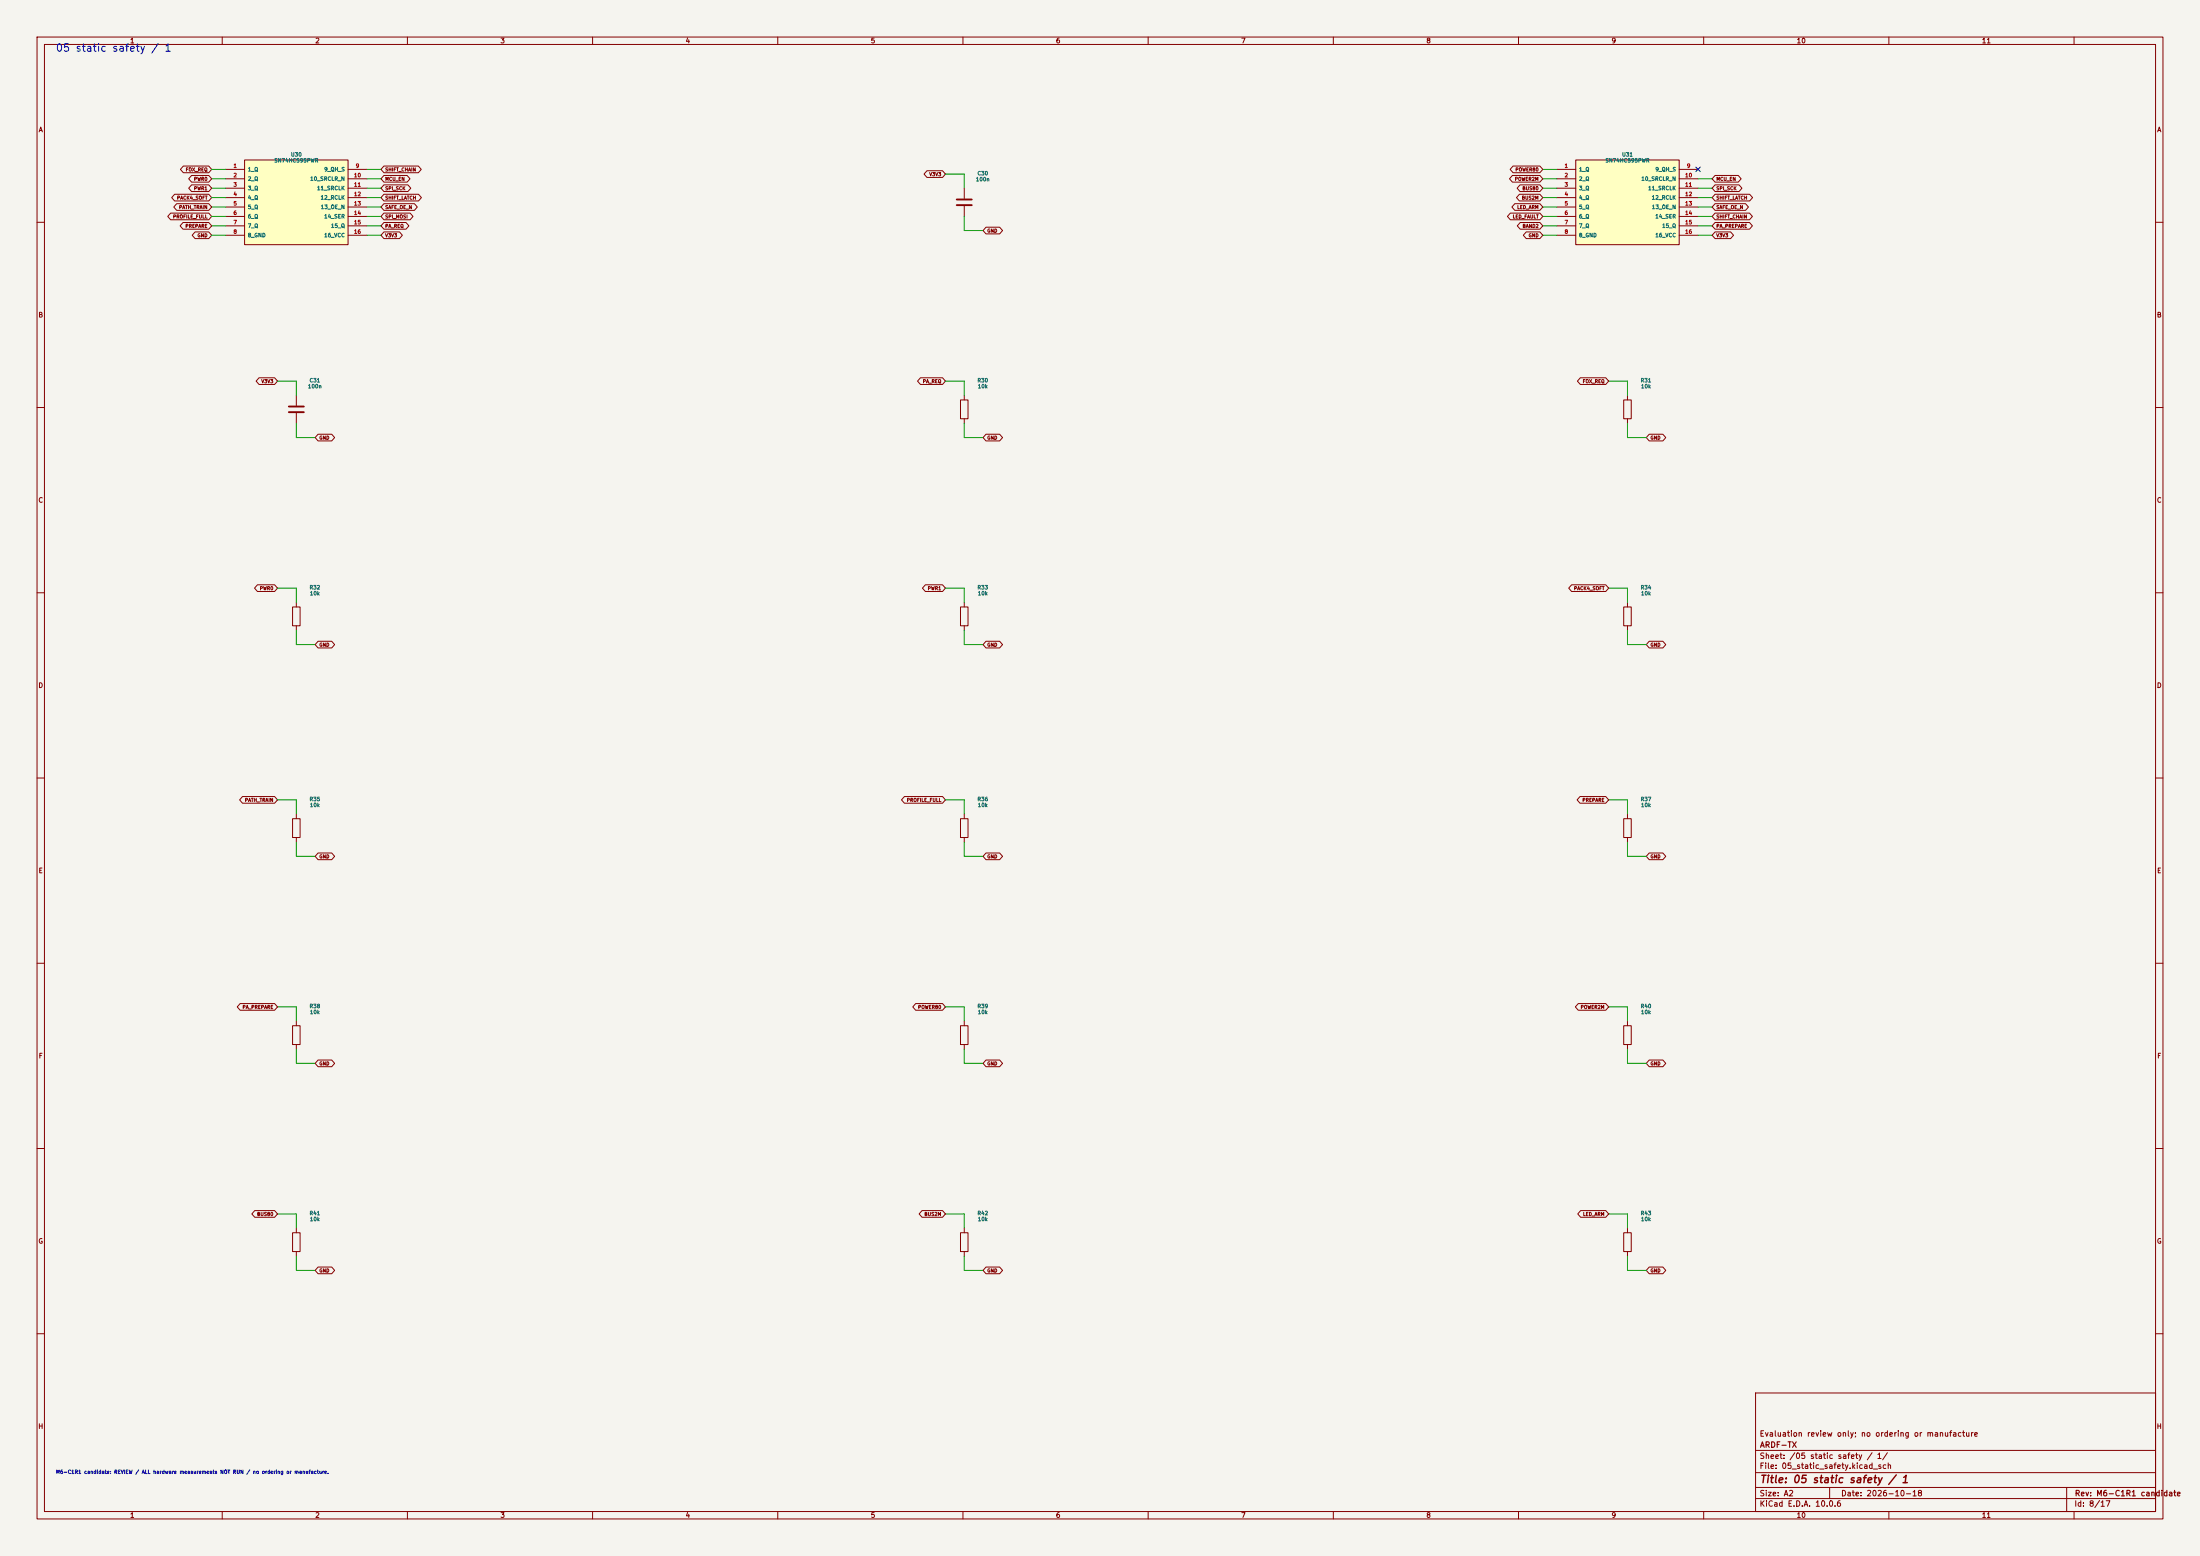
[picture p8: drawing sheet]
(kicad_sch (version 20250114) (generator "eeschema") (generator_version "10.0") (paper "A2") (title_block (title "05 static safety / 1") (date "2026-10-18") (rev "M6-C1R1 candidate") (company "ARDF-TX") (comment 1 "Evaluation review only; no ordering or manufacture")) (lib_symbols (symbol "ARDF_CTL:C" (pin_numbers (hide yes)) (pin_names (offset 0.254)) (exclude_from_sim no) (in_bom yes) (on_board yes) (in_pos_files yes) (duplicate_pin_numbers_are_jumpers no) (property "Reference" "C" (at 0.635 2.54 0) (show_name no) (do_not_autoplace no) (effects (font (size 1.27 1.27)) (justify left))) (property "Value" "C" (at 0.635 -2.54 0) (show_name no) (do_not_autoplace no) (effects (font (size 1.27 1.27)) (justify left))) (property "Footprint" "" (at 0.9652 -3.81 0) (show_name no) (do_not_autoplace no) (hide yes) (effects (font (size 1.27 1.27)))) (property "Datasheet" "" (at 0 0 0) (show_name no) (do_not_autoplace no) (hide yes) (effects (font (size 1.27 1.27)))) (property "Description" "Unpolarized capacitor" (at 0 0 0) (show_name no) (do_not_autoplace no) (hide yes) (effects (font (size 1.27 1.27)))) (property "ki_keywords" "cap capacitor" (at 0 0 0) (show_name no) (do_not_autoplace no) (hide yes) (effects (font (size 1.27 1.27)))) (property "ki_fp_filters" "C_*" (at 0 0 0) (show_name no) (do_not_autoplace no) (hide yes) (effects (font (size 1.27 1.27)))) (symbol "C_0_1" (polyline (pts (xy -2.032 0.762) (xy 2.032 0.762)) (stroke (width 0.508) (type default)) (fill (type none))) (polyline (pts (xy -2.032 -0.762) (xy 2.032 -0.762)) (stroke (width 0.508) (type default)) (fill (type none)))) (symbol "C_1_1" (pin passive line (at 0 3.81 270) (length 2.794) (name "" (effects (font (size 1.27 1.27)))) (number "1" (effects (font (size 1.27 1.27))))) (pin passive line (at 0 -3.81 90) (length 2.794) (name "" (effects (font (size 1.27 1.27)))) (number "2" (effects (font (size 1.27 1.27)))))) (embedded_fonts no)) (symbol "ARDF_CTL:M6_U30" (pin_names (offset 0.762)) (in_bom yes) (on_board yes) (property "Reference" "U" (at 0 13.43 0) (effects (font (size 1.27 1.27)))) (property "Value" "M6_U30" (at 0 -13.43 0) (effects (font (size 1.27 1.27)))) (symbol "M6_U30_0_1" (rectangle (start -13.97 11.43) (end 13.97 -11.43) (stroke (width 0.254) (type default)) (fill (type background)))) (symbol "M6_U30_1_1" (pin tri_state line (at -19.05 8.89 0) (length 5.08) (name "1_Q" (effects (font (size 1.016 1.016)))) (number "1" (effects (font (size 1.016 1.016))))) (pin tri_state line (at -19.05 6.3500000000000005 0) (length 5.08) (name "2_Q" (effects (font (size 1.016 1.016)))) (number "2" (effects (font (size 1.016 1.016))))) (pin tri_state line (at -19.05 3.8100000000000005 0) (length 5.08) (name "3_Q" (effects (font (size 1.016 1.016)))) (number "3" (effects (font (size 1.016 1.016))))) (pin tri_state line (at -19.05 1.2700000000000005 0) (length 5.08) (name "4_Q" (effects (font (size 1.016 1.016)))) (number "4" (effects (font (size 1.016 1.016))))) (pin tri_state line (at -19.05 -1.2699999999999996 0) (length 5.08) (name "5_Q" (effects (font (size 1.016 1.016)))) (number "5" (effects (font (size 1.016 1.016))))) (pin tri_state line (at -19.05 -3.8099999999999987 0) (length 5.08) (name "6_Q" (effects (font (size 1.016 1.016)))) (number "6" (effects (font (size 1.016 1.016))))) (pin tri_state line (at -19.05 -6.35 0) (length 5.08) (name "7_Q" (effects (font (size 1.016 1.016)))) (number "7" (effects (font (size 1.016 1.016))))) (pin power_in line (at -19.05 -8.89 0) (length 5.08) (name "8_GND" (effects (font (size 1.016 1.016)))) (number "8" (effects (font (size 1.016 1.016))))) (pin output line (at 19.05 8.89 180) (length 5.08) (name "9_QH_S" (effects (font (size 1.016 1.016)))) (number "9" (effects (font (size 1.016 1.016))))) (pin input line (at 19.05 6.3500000000000005 180) (length 5.08) (name "10_SRCLR_N" (effects (font (size 1.016 1.016)))) (number "10" (effects (font (size 1.016 1.016))))) (pin input line (at 19.05 3.8100000000000005 180) (length 5.08) (name "11_SRCLK" (effects (font (size 1.016 1.016)))) (number "11" (effects (font (size 1.016 1.016))))) (pin input line (at 19.05 1.2700000000000005 180) (length 5.08) (name "12_RCLK" (effects (font (size 1.016 1.016)))) (number "12" (effects (font (size 1.016 1.016))))) (pin input line (at 19.05 -1.2699999999999996 180) (length 5.08) (name "13_OE_N" (effects (font (size 1.016 1.016)))) (number "13" (effects (font (size 1.016 1.016))))) (pin input line (at 19.05 -3.8099999999999987 180) (length 5.08) (name "14_SER" (effects (font (size 1.016 1.016)))) (number "14" (effects (font (size 1.016 1.016))))) (pin tri_state line (at 19.05 -6.35 180) (length 5.08) (name "15_Q" (effects (font (size 1.016 1.016)))) (number "15" (effects (font (size 1.016 1.016))))) (pin power_in line (at 19.05 -8.89 180) (length 5.08) (name "16_VCC" (effects (font (size 1.016 1.016)))) (number "16" (effects (font (size 1.016 1.016))))))) (symbol "ARDF_CTL:M6_U31" (pin_names (offset 0.762)) (in_bom yes) (on_board yes) (property "Reference" "U" (at 0 13.43 0) (effects (font (size 1.27 1.27)))) (property "Value" "M6_U31" (at 0 -13.43 0) (effects (font (size 1.27 1.27)))) (symbol "M6_U31_0_1" (rectangle (start -13.97 11.43) (end 13.97 -11.43) (stroke (width 0.254) (type default)) (fill (type background)))) (symbol "M6_U31_1_1" (pin tri_state line (at -19.05 8.89 0) (length 5.08) (name "1_Q" (effects (font (size 1.016 1.016)))) (number "1" (effects (font (size 1.016 1.016))))) (pin tri_state line (at -19.05 6.3500000000000005 0) (length 5.08) (name "2_Q" (effects (font (size 1.016 1.016)))) (number "2" (effects (font (size 1.016 1.016))))) (pin tri_state line (at -19.05 3.8100000000000005 0) (length 5.08) (name "3_Q" (effects (font (size 1.016 1.016)))) (number "3" (effects (font (size 1.016 1.016))))) (pin tri_state line (at -19.05 1.2700000000000005 0) (length 5.08) (name "4_Q" (effects (font (size 1.016 1.016)))) (number "4" (effects (font (size 1.016 1.016))))) (pin tri_state line (at -19.05 -1.2699999999999996 0) (length 5.08) (name "5_Q" (effects (font (size 1.016 1.016)))) (number "5" (effects (font (size 1.016 1.016))))) (pin tri_state line (at -19.05 -3.8099999999999987 0) (length 5.08) (name "6_Q" (effects (font (size 1.016 1.016)))) (number "6" (effects (font (size 1.016 1.016))))) (pin tri_state line (at -19.05 -6.35 0) (length 5.08) (name "7_Q" (effects (font (size 1.016 1.016)))) (number "7" (effects (font (size 1.016 1.016))))) (pin power_in line (at -19.05 -8.89 0) (length 5.08) (name "8_GND" (effects (font (size 1.016 1.016)))) (number "8" (effects (font (size 1.016 1.016))))) (pin output line (at 19.05 8.89 180) (length 5.08) (name "9_QH_S" (effects (font (size 1.016 1.016)))) (number "9" (effects (font (size 1.016 1.016))))) (pin input line (at 19.05 6.3500000000000005 180) (length 5.08) (name "10_SRCLR_N" (effects (font (size 1.016 1.016)))) (number "10" (effects (font (size 1.016 1.016))))) (pin input line (at 19.05 3.8100000000000005 180) (length 5.08) (name "11_SRCLK" (effects (font (size 1.016 1.016)))) (number "11" (effects (font (size 1.016 1.016))))) (pin input line (at 19.05 1.2700000000000005 180) (length 5.08) (name "12_RCLK" (effects (font (size 1.016 1.016)))) (number "12" (effects (font (size 1.016 1.016))))) (pin input line (at 19.05 -1.2699999999999996 180) (length 5.08) (name "13_OE_N" (effects (font (size 1.016 1.016)))) (number "13" (effects (font (size 1.016 1.016))))) (pin input line (at 19.05 -3.8099999999999987 180) (length 5.08) (name "14_SER" (effects (font (size 1.016 1.016)))) (number "14" (effects (font (size 1.016 1.016))))) (pin tri_state line (at 19.05 -6.35 180) (length 5.08) (name "15_Q" (effects (font (size 1.016 1.016)))) (number "15" (effects (font (size 1.016 1.016))))) (pin power_in line (at 19.05 -8.89 180) (length 5.08) (name "16_VCC" (effects (font (size 1.016 1.016)))) (number "16" (effects (font (size 1.016 1.016))))))) (symbol "ARDF_CTL:R" (pin_numbers (hide yes)) (pin_names (offset 0)) (exclude_from_sim no) (in_bom yes) (on_board yes) (in_pos_files yes) (duplicate_pin_numbers_are_jumpers no) (property "Reference" "R" (at 2.032 0 90) (show_name no) (do_not_autoplace no) (effects (font (size 1.27 1.27)))) (property "Value" "R" (at 0 0 90) (show_name no) (do_not_autoplace no) (effects (font (size 1.27 1.27)))) (property "Footprint" "" (at -1.778 0 90) (show_name no) (do_not_autoplace no) (hide yes) (effects (font (size 1.27 1.27)))) (property "Datasheet" "" (at 0 0 0) (show_name no) (do_not_autoplace no) (hide yes) (effects (font (size 1.27 1.27)))) (property "Description" "Resistor" (at 0 0 0) (show_name no) (do_not_autoplace no) (hide yes) (effects (font (size 1.27 1.27)))) (property "ki_keywords" "R res resistor" (at 0 0 0) (show_name no) (do_not_autoplace no) (hide yes) (effects (font (size 1.27 1.27)))) (property "ki_fp_filters" "R_*" (at 0 0 0) (show_name no) (do_not_autoplace no) (hide yes) (effects (font (size 1.27 1.27)))) (symbol "R_0_1" (rectangle (start -1.016 -2.54) (end 1.016 2.54) (stroke (width 0.254) (type default)) (fill (type none)))) (symbol "R_1_1" (pin passive line (at 0 3.81 270) (length 1.27) (name "" (effects (font (size 1.27 1.27)))) (number "1" (effects (font (size 1.27 1.27))))) (pin passive line (at 0 -3.81 90) (length 1.27) (name "" (effects (font (size 1.27 1.27)))) (number "2" (effects (font (size 1.27 1.27)))))) (embedded_fonts no)))
(text "05 static safety / 1" (at 15 12 0) (effects (font (size 2 2)) (justify left top)))
(symbol (lib_id "ARDF_CTL:M6_U30") (at 80.01 54.61 0) (unit 1) (in_bom yes) (on_board yes) (dnp no) (property "Reference" "U30" (at 80.01 41.72 0) (effects (font (size 1.0 1.0)))) (property "Value" "SN74HC595PWR" (at 80.01 43.32 0) (effects (font (size 1.0 1.0)))) (property "Footprint" "ARDF_CTL:TSSOP-16_4.4x5mm_P0.65mm_CTL" (at 80.01 54.61 0) (effects (font (size 1.27 1.27)) (hide yes))) (property "Datasheet" "https://www.ti.com/lit/ds/symlink/sn74hc595.pdf" (at 80.01 54.61 0) (effects (font (size 1.27 1.27)) (hide yes))) (property "MPN" "SN74HC595PWR" (at 80.01 54.61 0) (effects (font (size 1.27 1.27)) (hide yes))) (property "Population" "ALL" (at 80.01 54.61 0) (effects (font (size 1.27 1.27)) (hide yes))) (property "Function" "05_static_safety" (at 80.01 54.61 0) (effects (font (size 1.27 1.27)) (hide yes))) (property "Engineering_Note" "Clear shift register does not clear storage latch; OE plus explicit zero latch is mandatory." (at 80.01 54.61 0) (effects (font (size 1.27 1.27)) (hide yes))) (property "Status" "EVALUATION / NOT RELEASED" (at 80.01 54.61 0) (effects (font (size 1.27 1.27)) (hide yes))))
(wire (pts (xy 60.9600 45.7200) (xy 57.1500 45.7200)) (stroke (width 0) (type default)))
(global_label "FOX_REQ" (shape bidirectional) (at 57.1500 45.7200 0) (fields_autoplaced yes) (effects (font (size 0.9 0.9)) (justify right)))
(wire (pts (xy 60.9600 48.2600) (xy 57.1500 48.2600)) (stroke (width 0) (type default)))
(global_label "PWR0" (shape bidirectional) (at 57.1500 48.2600 0) (fields_autoplaced yes) (effects (font (size 0.9 0.9)) (justify right)))
(wire (pts (xy 60.9600 50.8000) (xy 57.1500 50.8000)) (stroke (width 0) (type default)))
(global_label "PWR1" (shape bidirectional) (at 57.1500 50.8000 0) (fields_autoplaced yes) (effects (font (size 0.9 0.9)) (justify right)))
(wire (pts (xy 60.9600 53.3400) (xy 57.1500 53.3400)) (stroke (width 0) (type default)))
(global_label "PACK4_SOFT" (shape bidirectional) (at 57.1500 53.3400 0) (fields_autoplaced yes) (effects (font (size 0.9 0.9)) (justify right)))
(wire (pts (xy 60.9600 55.8800) (xy 57.1500 55.8800)) (stroke (width 0) (type default)))
(global_label "PATH_TRAIN" (shape bidirectional) (at 57.1500 55.8800 0) (fields_autoplaced yes) (effects (font (size 0.9 0.9)) (justify right)))
(wire (pts (xy 60.9600 58.4200) (xy 57.1500 58.4200)) (stroke (width 0) (type default)))
(global_label "PROFILE_FULL" (shape bidirectional) (at 57.1500 58.4200 0) (fields_autoplaced yes) (effects (font (size 0.9 0.9)) (justify right)))
(wire (pts (xy 60.9600 60.9600) (xy 57.1500 60.9600)) (stroke (width 0) (type default)))
(global_label "PREPARE" (shape bidirectional) (at 57.1500 60.9600 0) (fields_autoplaced yes) (effects (font (size 0.9 0.9)) (justify right)))
(wire (pts (xy 60.9600 63.5000) (xy 57.1500 63.5000)) (stroke (width 0) (type default)))
(global_label "GND" (shape bidirectional) (at 57.1500 63.5000 0) (fields_autoplaced yes) (effects (font (size 0.9 0.9)) (justify right)))
(wire (pts (xy 99.0600 45.7200) (xy 102.8700 45.7200)) (stroke (width 0) (type default)))
(global_label "SHIFT_CHAIN" (shape bidirectional) (at 102.8700 45.7200 180) (fields_autoplaced yes) (effects (font (size 0.9 0.9)) (justify left)))
(wire (pts (xy 99.0600 48.2600) (xy 102.8700 48.2600)) (stroke (width 0) (type default)))
(global_label "MCU_EN" (shape bidirectional) (at 102.8700 48.2600 180) (fields_autoplaced yes) (effects (font (size 0.9 0.9)) (justify left)))
(wire (pts (xy 99.0600 50.8000) (xy 102.8700 50.8000)) (stroke (width 0) (type default)))
(global_label "SPI_SCK" (shape bidirectional) (at 102.8700 50.8000 180) (fields_autoplaced yes) (effects (font (size 0.9 0.9)) (justify left)))
(wire (pts (xy 99.0600 53.3400) (xy 102.8700 53.3400)) (stroke (width 0) (type default)))
(global_label "SHIFT_LATCH" (shape bidirectional) (at 102.8700 53.3400 180) (fields_autoplaced yes) (effects (font (size 0.9 0.9)) (justify left)))
(wire (pts (xy 99.0600 55.8800) (xy 102.8700 55.8800)) (stroke (width 0) (type default)))
(global_label "SAFE_OE_N" (shape bidirectional) (at 102.8700 55.8800 180) (fields_autoplaced yes) (effects (font (size 0.9 0.9)) (justify left)))
(wire (pts (xy 99.0600 58.4200) (xy 102.8700 58.4200)) (stroke (width 0) (type default)))
(global_label "SPI_MOSI" (shape bidirectional) (at 102.8700 58.4200 180) (fields_autoplaced yes) (effects (font (size 0.9 0.9)) (justify left)))
(wire (pts (xy 99.0600 60.9600) (xy 102.8700 60.9600)) (stroke (width 0) (type default)))
(global_label "PA_REQ" (shape bidirectional) (at 102.8700 60.9600 180) (fields_autoplaced yes) (effects (font (size 0.9 0.9)) (justify left)))
(wire (pts (xy 99.0600 63.5000) (xy 102.8700 63.5000)) (stroke (width 0) (type default)))
(global_label "V3V3" (shape bidirectional) (at 102.8700 63.5000 180) (fields_autoplaced yes) (effects (font (size 0.9 0.9)) (justify left)))
(symbol (lib_id "ARDF_CTL:C") (at 260.35 54.61 0) (unit 1) (in_bom yes) (on_board yes) (dnp no) (property "Reference" "C30" (at 265.35 46.8 0) (effects (font (size 1.0 1.0)))) (property "Value" "100n" (at 265.35 48.4 0) (effects (font (size 1.0 1.0)))) (property "Footprint" "ARDF_CTL:C_0603_1608Metric_CTL" (at 265.35 54.61 0) (effects (font (size 1.27 1.27)) (hide yes))) (property "Datasheet" "" (at 265.35 54.61 0) (effects (font (size 1.27 1.27)) (hide yes))) (property "MPN" "CL10B104KB8NNNC" (at 265.35 54.61 0) (effects (font (size 1.27 1.27)) (hide yes))) (property "Population" "ALL" (at 265.35 54.61 0) (effects (font (size 1.27 1.27)) (hide yes))) (property "Function" "05_static_safety" (at 265.35 54.61 0) (effects (font (size 1.27 1.27)) (hide yes))) (property "Engineering_Note" "" (at 265.35 54.61 0) (effects (font (size 1.27 1.27)) (hide yes))) (property "Status" "EVALUATION / NOT RELEASED" (at 265.35 54.61 0) (effects (font (size 1.27 1.27)) (hide yes))))
(wire (pts (xy 260.3500 50.8000) (xy 260.3500 46.9900)) (stroke (width 0) (type default)))
(wire (pts (xy 260.3500 46.9900) (xy 255.2700 46.9900)) (stroke (width 0) (type default)))
(global_label "V3V3" (shape bidirectional) (at 255.2700 46.9900 0) (fields_autoplaced yes) (effects (font (size 0.9 0.9)) (justify right)))
(wire (pts (xy 260.3500 58.4200) (xy 260.3500 62.2300)) (stroke (width 0) (type default)))
(wire (pts (xy 260.3500 62.2300) (xy 265.4300 62.2300)) (stroke (width 0) (type default)))
(global_label "GND" (shape bidirectional) (at 265.4300 62.2300 180) (fields_autoplaced yes) (effects (font (size 0.9 0.9)) (justify left)))
(symbol (lib_id "ARDF_CTL:M6_U31") (at 439.42 54.61 0) (unit 1) (in_bom yes) (on_board yes) (dnp no) (property "Reference" "U31" (at 439.42 41.72 0) (effects (font (size 1.0 1.0)))) (property "Value" "SN74HC595PWR" (at 439.42 43.32 0) (effects (font (size 1.0 1.0)))) (property "Footprint" "ARDF_CTL:TSSOP-16_4.4x5mm_P0.65mm_CTL" (at 439.42 54.61 0) (effects (font (size 1.27 1.27)) (hide yes))) (property "Datasheet" "https://www.ti.com/lit/ds/symlink/sn74hc595.pdf" (at 439.42 54.61 0) (effects (font (size 1.27 1.27)) (hide yes))) (property "MPN" "SN74HC595PWR" (at 439.42 54.61 0) (effects (font (size 1.27 1.27)) (hide yes))) (property "Population" "ALL" (at 439.42 54.61 0) (effects (font (size 1.27 1.27)) (hide yes))) (property "Function" "05_static_safety" (at 439.42 54.61 0) (effects (font (size 1.27 1.27)) (hide yes))) (property "Engineering_Note" "Clear shift register does not clear storage latch; OE plus explicit zero latch is mandatory." (at 439.42 54.61 0) (effects (font (size 1.27 1.27)) (hide yes))) (property "Status" "EVALUATION / NOT RELEASED" (at 439.42 54.61 0) (effects (font (size 1.27 1.27)) (hide yes))))
(wire (pts (xy 420.3700 45.7200) (xy 416.5600 45.7200)) (stroke (width 0) (type default)))
(global_label "POWER80" (shape bidirectional) (at 416.5600 45.7200 0) (fields_autoplaced yes) (effects (font (size 0.9 0.9)) (justify right)))
(wire (pts (xy 420.3700 48.2600) (xy 416.5600 48.2600)) (stroke (width 0) (type default)))
(global_label "POWER2M" (shape bidirectional) (at 416.5600 48.2600 0) (fields_autoplaced yes) (effects (font (size 0.9 0.9)) (justify right)))
(wire (pts (xy 420.3700 50.8000) (xy 416.5600 50.8000)) (stroke (width 0) (type default)))
(global_label "BUS80" (shape bidirectional) (at 416.5600 50.8000 0) (fields_autoplaced yes) (effects (font (size 0.9 0.9)) (justify right)))
(wire (pts (xy 420.3700 53.3400) (xy 416.5600 53.3400)) (stroke (width 0) (type default)))
(global_label "BUS2M" (shape bidirectional) (at 416.5600 53.3400 0) (fields_autoplaced yes) (effects (font (size 0.9 0.9)) (justify right)))
(wire (pts (xy 420.3700 55.8800) (xy 416.5600 55.8800)) (stroke (width 0) (type default)))
(global_label "LED_ARM" (shape bidirectional) (at 416.5600 55.8800 0) (fields_autoplaced yes) (effects (font (size 0.9 0.9)) (justify right)))
(wire (pts (xy 420.3700 58.4200) (xy 416.5600 58.4200)) (stroke (width 0) (type default)))
(global_label "LED_FAULT" (shape bidirectional) (at 416.5600 58.4200 0) (fields_autoplaced yes) (effects (font (size 0.9 0.9)) (justify right)))
(wire (pts (xy 420.3700 60.9600) (xy 416.5600 60.9600)) (stroke (width 0) (type default)))
(global_label "BAND2" (shape bidirectional) (at 416.5600 60.9600 0) (fields_autoplaced yes) (effects (font (size 0.9 0.9)) (justify right)))
(wire (pts (xy 420.3700 63.5000) (xy 416.5600 63.5000)) (stroke (width 0) (type default)))
(global_label "GND" (shape bidirectional) (at 416.5600 63.5000 0) (fields_autoplaced yes) (effects (font (size 0.9 0.9)) (justify right)))
(no_connect (at 458.4700 45.7200))
(wire (pts (xy 458.4700 48.2600) (xy 462.2800 48.2600)) (stroke (width 0) (type default)))
(global_label "MCU_EN" (shape bidirectional) (at 462.2800 48.2600 180) (fields_autoplaced yes) (effects (font (size 0.9 0.9)) (justify left)))
(wire (pts (xy 458.4700 50.8000) (xy 462.2800 50.8000)) (stroke (width 0) (type default)))
(global_label "SPI_SCK" (shape bidirectional) (at 462.2800 50.8000 180) (fields_autoplaced yes) (effects (font (size 0.9 0.9)) (justify left)))
(wire (pts (xy 458.4700 53.3400) (xy 462.2800 53.3400)) (stroke (width 0) (type default)))
(global_label "SHIFT_LATCH" (shape bidirectional) (at 462.2800 53.3400 180) (fields_autoplaced yes) (effects (font (size 0.9 0.9)) (justify left)))
(wire (pts (xy 458.4700 55.8800) (xy 462.2800 55.8800)) (stroke (width 0) (type default)))
(global_label "SAFE_OE_N" (shape bidirectional) (at 462.2800 55.8800 180) (fields_autoplaced yes) (effects (font (size 0.9 0.9)) (justify left)))
(wire (pts (xy 458.4700 58.4200) (xy 462.2800 58.4200)) (stroke (width 0) (type default)))
(global_label "SHIFT_CHAIN" (shape bidirectional) (at 462.2800 58.4200 180) (fields_autoplaced yes) (effects (font (size 0.9 0.9)) (justify left)))
(wire (pts (xy 458.4700 60.9600) (xy 462.2800 60.9600)) (stroke (width 0) (type default)))
(global_label "PA_PREPARE" (shape bidirectional) (at 462.2800 60.9600 180) (fields_autoplaced yes) (effects (font (size 0.9 0.9)) (justify left)))
(wire (pts (xy 458.4700 63.5000) (xy 462.2800 63.5000)) (stroke (width 0) (type default)))
(global_label "V3V3" (shape bidirectional) (at 462.2800 63.5000 180) (fields_autoplaced yes) (effects (font (size 0.9 0.9)) (justify left)))
(symbol (lib_id "ARDF_CTL:C") (at 80.01 110.49 0) (unit 1) (in_bom yes) (on_board yes) (dnp no) (property "Reference" "C31" (at 85.01 102.67999999999999 0) (effects (font (size 1.0 1.0)))) (property "Value" "100n" (at 85.01 104.27999999999999 0) (effects (font (size 1.0 1.0)))) (property "Footprint" "ARDF_CTL:C_0603_1608Metric_CTL" (at 85.01 110.49 0) (effects (font (size 1.27 1.27)) (hide yes))) (property "Datasheet" "" (at 85.01 110.49 0) (effects (font (size 1.27 1.27)) (hide yes))) (property "MPN" "CL10B104KB8NNNC" (at 85.01 110.49 0) (effects (font (size 1.27 1.27)) (hide yes))) (property "Population" "ALL" (at 85.01 110.49 0) (effects (font (size 1.27 1.27)) (hide yes))) (property "Function" "05_static_safety" (at 85.01 110.49 0) (effects (font (size 1.27 1.27)) (hide yes))) (property "Engineering_Note" "" (at 85.01 110.49 0) (effects (font (size 1.27 1.27)) (hide yes))) (property "Status" "EVALUATION / NOT RELEASED" (at 85.01 110.49 0) (effects (font (size 1.27 1.27)) (hide yes))))
(wire (pts (xy 80.0100 106.6800) (xy 80.0100 102.8700)) (stroke (width 0) (type default)))
(wire (pts (xy 80.0100 102.8700) (xy 74.9300 102.8700)) (stroke (width 0) (type default)))
(global_label "V3V3" (shape bidirectional) (at 74.9300 102.8700 0) (fields_autoplaced yes) (effects (font (size 0.9 0.9)) (justify right)))
(wire (pts (xy 80.0100 114.3000) (xy 80.0100 118.1100)) (stroke (width 0) (type default)))
(wire (pts (xy 80.0100 118.1100) (xy 85.0900 118.1100)) (stroke (width 0) (type default)))
(global_label "GND" (shape bidirectional) (at 85.0900 118.1100 180) (fields_autoplaced yes) (effects (font (size 0.9 0.9)) (justify left)))
(symbol (lib_id "ARDF_CTL:R") (at 260.35 110.49 0) (unit 1) (in_bom yes) (on_board yes) (dnp no) (property "Reference" "R30" (at 265.35 102.67999999999999 0) (effects (font (size 1.0 1.0)))) (property "Value" "10k" (at 265.35 104.27999999999999 0) (effects (font (size 1.0 1.0)))) (property "Footprint" "ARDF_CTL:R_0603_1608Metric_CTL" (at 265.35 110.49 0) (effects (font (size 1.27 1.27)) (hide yes))) (property "Datasheet" "" (at 265.35 110.49 0) (effects (font (size 1.27 1.27)) (hide yes))) (property "MPN" "RC0603FR-0710KL" (at 265.35 110.49 0) (effects (font (size 1.27 1.27)) (hide yes))) (property "Population" "ALL" (at 265.35 110.49 0) (effects (font (size 1.27 1.27)) (hide yes))) (property "Function" "05_static_safety" (at 265.35 110.49 0) (effects (font (size 1.27 1.27)) (hide yes))) (property "Engineering_Note" "Yageo RC0603 1%, 0.1W" (at 265.35 110.49 0) (effects (font (size 1.27 1.27)) (hide yes))) (property "Status" "EVALUATION / NOT RELEASED" (at 265.35 110.49 0) (effects (font (size 1.27 1.27)) (hide yes))))
(wire (pts (xy 260.3500 106.6800) (xy 260.3500 102.8700)) (stroke (width 0) (type default)))
(wire (pts (xy 260.3500 102.8700) (xy 255.2700 102.8700)) (stroke (width 0) (type default)))
(global_label "PA_REQ" (shape bidirectional) (at 255.2700 102.8700 0) (fields_autoplaced yes) (effects (font (size 0.9 0.9)) (justify right)))
(wire (pts (xy 260.3500 114.3000) (xy 260.3500 118.1100)) (stroke (width 0) (type default)))
(wire (pts (xy 260.3500 118.1100) (xy 265.4300 118.1100)) (stroke (width 0) (type default)))
(global_label "GND" (shape bidirectional) (at 265.4300 118.1100 180) (fields_autoplaced yes) (effects (font (size 0.9 0.9)) (justify left)))
(symbol (lib_id "ARDF_CTL:R") (at 439.42 110.49 0) (unit 1) (in_bom yes) (on_board yes) (dnp no) (property "Reference" "R31" (at 444.42 102.67999999999999 0) (effects (font (size 1.0 1.0)))) (property "Value" "10k" (at 444.42 104.27999999999999 0) (effects (font (size 1.0 1.0)))) (property "Footprint" "ARDF_CTL:R_0603_1608Metric_CTL" (at 444.42 110.49 0) (effects (font (size 1.27 1.27)) (hide yes))) (property "Datasheet" "" (at 444.42 110.49 0) (effects (font (size 1.27 1.27)) (hide yes))) (property "MPN" "RC0603FR-0710KL" (at 444.42 110.49 0) (effects (font (size 1.27 1.27)) (hide yes))) (property "Population" "ALL" (at 444.42 110.49 0) (effects (font (size 1.27 1.27)) (hide yes))) (property "Function" "05_static_safety" (at 444.42 110.49 0) (effects (font (size 1.27 1.27)) (hide yes))) (property "Engineering_Note" "Yageo RC0603 1%, 0.1W" (at 444.42 110.49 0) (effects (font (size 1.27 1.27)) (hide yes))) (property "Status" "EVALUATION / NOT RELEASED" (at 444.42 110.49 0) (effects (font (size 1.27 1.27)) (hide yes))))
(wire (pts (xy 439.4200 106.6800) (xy 439.4200 102.8700)) (stroke (width 0) (type default)))
(wire (pts (xy 439.4200 102.8700) (xy 434.3400 102.8700)) (stroke (width 0) (type default)))
(global_label "FOX_REQ" (shape bidirectional) (at 434.3400 102.8700 0) (fields_autoplaced yes) (effects (font (size 0.9 0.9)) (justify right)))
(wire (pts (xy 439.4200 114.3000) (xy 439.4200 118.1100)) (stroke (width 0) (type default)))
(wire (pts (xy 439.4200 118.1100) (xy 444.5000 118.1100)) (stroke (width 0) (type default)))
(global_label "GND" (shape bidirectional) (at 444.5000 118.1100 180) (fields_autoplaced yes) (effects (font (size 0.9 0.9)) (justify left)))
(symbol (lib_id "ARDF_CTL:R") (at 80.01 166.37 0) (unit 1) (in_bom yes) (on_board yes) (dnp no) (property "Reference" "R32" (at 85.01 158.56 0) (effects (font (size 1.0 1.0)))) (property "Value" "10k" (at 85.01 160.16 0) (effects (font (size 1.0 1.0)))) (property "Footprint" "ARDF_CTL:R_0603_1608Metric_CTL" (at 85.01 166.37 0) (effects (font (size 1.27 1.27)) (hide yes))) (property "Datasheet" "" (at 85.01 166.37 0) (effects (font (size 1.27 1.27)) (hide yes))) (property "MPN" "RC0603FR-0710KL" (at 85.01 166.37 0) (effects (font (size 1.27 1.27)) (hide yes))) (property "Population" "ALL" (at 85.01 166.37 0) (effects (font (size 1.27 1.27)) (hide yes))) (property "Function" "05_static_safety" (at 85.01 166.37 0) (effects (font (size 1.27 1.27)) (hide yes))) (property "Engineering_Note" "Yageo RC0603 1%, 0.1W" (at 85.01 166.37 0) (effects (font (size 1.27 1.27)) (hide yes))) (property "Status" "EVALUATION / NOT RELEASED" (at 85.01 166.37 0) (effects (font (size 1.27 1.27)) (hide yes))))
(wire (pts (xy 80.0100 162.5600) (xy 80.0100 158.7500)) (stroke (width 0) (type default)))
(wire (pts (xy 80.0100 158.7500) (xy 74.9300 158.7500)) (stroke (width 0) (type default)))
(global_label "PWR0" (shape bidirectional) (at 74.9300 158.7500 0) (fields_autoplaced yes) (effects (font (size 0.9 0.9)) (justify right)))
(wire (pts (xy 80.0100 170.1800) (xy 80.0100 173.9900)) (stroke (width 0) (type default)))
(wire (pts (xy 80.0100 173.9900) (xy 85.0900 173.9900)) (stroke (width 0) (type default)))
(global_label "GND" (shape bidirectional) (at 85.0900 173.9900 180) (fields_autoplaced yes) (effects (font (size 0.9 0.9)) (justify left)))
(symbol (lib_id "ARDF_CTL:R") (at 260.35 166.37 0) (unit 1) (in_bom yes) (on_board yes) (dnp no) (property "Reference" "R33" (at 265.35 158.56 0) (effects (font (size 1.0 1.0)))) (property "Value" "10k" (at 265.35 160.16 0) (effects (font (size 1.0 1.0)))) (property "Footprint" "ARDF_CTL:R_0603_1608Metric_CTL" (at 265.35 166.37 0) (effects (font (size 1.27 1.27)) (hide yes))) (property "Datasheet" "" (at 265.35 166.37 0) (effects (font (size 1.27 1.27)) (hide yes))) (property "MPN" "RC0603FR-0710KL" (at 265.35 166.37 0) (effects (font (size 1.27 1.27)) (hide yes))) (property "Population" "ALL" (at 265.35 166.37 0) (effects (font (size 1.27 1.27)) (hide yes))) (property "Function" "05_static_safety" (at 265.35 166.37 0) (effects (font (size 1.27 1.27)) (hide yes))) (property "Engineering_Note" "Yageo RC0603 1%, 0.1W" (at 265.35 166.37 0) (effects (font (size 1.27 1.27)) (hide yes))) (property "Status" "EVALUATION / NOT RELEASED" (at 265.35 166.37 0) (effects (font (size 1.27 1.27)) (hide yes))))
(wire (pts (xy 260.3500 162.5600) (xy 260.3500 158.7500)) (stroke (width 0) (type default)))
(wire (pts (xy 260.3500 158.7500) (xy 255.2700 158.7500)) (stroke (width 0) (type default)))
(global_label "PWR1" (shape bidirectional) (at 255.2700 158.7500 0) (fields_autoplaced yes) (effects (font (size 0.9 0.9)) (justify right)))
(wire (pts (xy 260.3500 170.1800) (xy 260.3500 173.9900)) (stroke (width 0) (type default)))
(wire (pts (xy 260.3500 173.9900) (xy 265.4300 173.9900)) (stroke (width 0) (type default)))
(global_label "GND" (shape bidirectional) (at 265.4300 173.9900 180) (fields_autoplaced yes) (effects (font (size 0.9 0.9)) (justify left)))
(symbol (lib_id "ARDF_CTL:R") (at 439.42 166.37 0) (unit 1) (in_bom yes) (on_board yes) (dnp no) (property "Reference" "R34" (at 444.42 158.56 0) (effects (font (size 1.0 1.0)))) (property "Value" "10k" (at 444.42 160.16 0) (effects (font (size 1.0 1.0)))) (property "Footprint" "ARDF_CTL:R_0603_1608Metric_CTL" (at 444.42 166.37 0) (effects (font (size 1.27 1.27)) (hide yes))) (property "Datasheet" "" (at 444.42 166.37 0) (effects (font (size 1.27 1.27)) (hide yes))) (property "MPN" "RC0603FR-0710KL" (at 444.42 166.37 0) (effects (font (size 1.27 1.27)) (hide yes))) (property "Population" "ALL" (at 444.42 166.37 0) (effects (font (size 1.27 1.27)) (hide yes))) (property "Function" "05_static_safety" (at 444.42 166.37 0) (effects (font (size 1.27 1.27)) (hide yes))) (property "Engineering_Note" "Yageo RC0603 1%, 0.1W" (at 444.42 166.37 0) (effects (font (size 1.27 1.27)) (hide yes))) (property "Status" "EVALUATION / NOT RELEASED" (at 444.42 166.37 0) (effects (font (size 1.27 1.27)) (hide yes))))
(wire (pts (xy 439.4200 162.5600) (xy 439.4200 158.7500)) (stroke (width 0) (type default)))
(wire (pts (xy 439.4200 158.7500) (xy 434.3400 158.7500)) (stroke (width 0) (type default)))
(global_label "PACK4_SOFT" (shape bidirectional) (at 434.3400 158.7500 0) (fields_autoplaced yes) (effects (font (size 0.9 0.9)) (justify right)))
(wire (pts (xy 439.4200 170.1800) (xy 439.4200 173.9900)) (stroke (width 0) (type default)))
(wire (pts (xy 439.4200 173.9900) (xy 444.5000 173.9900)) (stroke (width 0) (type default)))
(global_label "GND" (shape bidirectional) (at 444.5000 173.9900 180) (fields_autoplaced yes) (effects (font (size 0.9 0.9)) (justify left)))
(symbol (lib_id "ARDF_CTL:R") (at 80.01 223.52 0) (unit 1) (in_bom yes) (on_board yes) (dnp no) (property "Reference" "R35" (at 85.01 215.71 0) (effects (font (size 1.0 1.0)))) (property "Value" "10k" (at 85.01 217.31 0) (effects (font (size 1.0 1.0)))) (property "Footprint" "ARDF_CTL:R_0603_1608Metric_CTL" (at 85.01 223.52 0) (effects (font (size 1.27 1.27)) (hide yes))) (property "Datasheet" "" (at 85.01 223.52 0) (effects (font (size 1.27 1.27)) (hide yes))) (property "MPN" "RC0603FR-0710KL" (at 85.01 223.52 0) (effects (font (size 1.27 1.27)) (hide yes))) (property "Population" "ALL" (at 85.01 223.52 0) (effects (font (size 1.27 1.27)) (hide yes))) (property "Function" "05_static_safety" (at 85.01 223.52 0) (effects (font (size 1.27 1.27)) (hide yes))) (property "Engineering_Note" "Yageo RC0603 1%, 0.1W" (at 85.01 223.52 0) (effects (font (size 1.27 1.27)) (hide yes))) (property "Status" "EVALUATION / NOT RELEASED" (at 85.01 223.52 0) (effects (font (size 1.27 1.27)) (hide yes))))
(wire (pts (xy 80.0100 219.7100) (xy 80.0100 215.9000)) (stroke (width 0) (type default)))
(wire (pts (xy 80.0100 215.9000) (xy 74.9300 215.9000)) (stroke (width 0) (type default)))
(global_label "PATH_TRAIN" (shape bidirectional) (at 74.9300 215.9000 0) (fields_autoplaced yes) (effects (font (size 0.9 0.9)) (justify right)))
(wire (pts (xy 80.0100 227.3300) (xy 80.0100 231.1400)) (stroke (width 0) (type default)))
(wire (pts (xy 80.0100 231.1400) (xy 85.0900 231.1400)) (stroke (width 0) (type default)))
(global_label "GND" (shape bidirectional) (at 85.0900 231.1400 180) (fields_autoplaced yes) (effects (font (size 0.9 0.9)) (justify left)))
(symbol (lib_id "ARDF_CTL:R") (at 260.35 223.52 0) (unit 1) (in_bom yes) (on_board yes) (dnp no) (property "Reference" "R36" (at 265.35 215.71 0) (effects (font (size 1.0 1.0)))) (property "Value" "10k" (at 265.35 217.31 0) (effects (font (size 1.0 1.0)))) (property "Footprint" "ARDF_CTL:R_0603_1608Metric_CTL" (at 265.35 223.52 0) (effects (font (size 1.27 1.27)) (hide yes))) (property "Datasheet" "" (at 265.35 223.52 0) (effects (font (size 1.27 1.27)) (hide yes))) (property "MPN" "RC0603FR-0710KL" (at 265.35 223.52 0) (effects (font (size 1.27 1.27)) (hide yes))) (property "Population" "ALL" (at 265.35 223.52 0) (effects (font (size 1.27 1.27)) (hide yes))) (property "Function" "05_static_safety" (at 265.35 223.52 0) (effects (font (size 1.27 1.27)) (hide yes))) (property "Engineering_Note" "Yageo RC0603 1%, 0.1W" (at 265.35 223.52 0) (effects (font (size 1.27 1.27)) (hide yes))) (property "Status" "EVALUATION / NOT RELEASED" (at 265.35 223.52 0) (effects (font (size 1.27 1.27)) (hide yes))))
(wire (pts (xy 260.3500 219.7100) (xy 260.3500 215.9000)) (stroke (width 0) (type default)))
(wire (pts (xy 260.3500 215.9000) (xy 255.2700 215.9000)) (stroke (width 0) (type default)))
(global_label "PROFILE_FULL" (shape bidirectional) (at 255.2700 215.9000 0) (fields_autoplaced yes) (effects (font (size 0.9 0.9)) (justify right)))
(wire (pts (xy 260.3500 227.3300) (xy 260.3500 231.1400)) (stroke (width 0) (type default)))
(wire (pts (xy 260.3500 231.1400) (xy 265.4300 231.1400)) (stroke (width 0) (type default)))
(global_label "GND" (shape bidirectional) (at 265.4300 231.1400 180) (fields_autoplaced yes) (effects (font (size 0.9 0.9)) (justify left)))
(symbol (lib_id "ARDF_CTL:R") (at 439.42 223.52 0) (unit 1) (in_bom yes) (on_board yes) (dnp no) (property "Reference" "R37" (at 444.42 215.71 0) (effects (font (size 1.0 1.0)))) (property "Value" "10k" (at 444.42 217.31 0) (effects (font (size 1.0 1.0)))) (property "Footprint" "ARDF_CTL:R_0603_1608Metric_CTL" (at 444.42 223.52 0) (effects (font (size 1.27 1.27)) (hide yes))) (property "Datasheet" "" (at 444.42 223.52 0) (effects (font (size 1.27 1.27)) (hide yes))) (property "MPN" "RC0603FR-0710KL" (at 444.42 223.52 0) (effects (font (size 1.27 1.27)) (hide yes))) (property "Population" "ALL" (at 444.42 223.52 0) (effects (font (size 1.27 1.27)) (hide yes))) (property "Function" "05_static_safety" (at 444.42 223.52 0) (effects (font (size 1.27 1.27)) (hide yes))) (property "Engineering_Note" "Yageo RC0603 1%, 0.1W" (at 444.42 223.52 0) (effects (font (size 1.27 1.27)) (hide yes))) (property "Status" "EVALUATION / NOT RELEASED" (at 444.42 223.52 0) (effects (font (size 1.27 1.27)) (hide yes))))
(wire (pts (xy 439.4200 219.7100) (xy 439.4200 215.9000)) (stroke (width 0) (type default)))
(wire (pts (xy 439.4200 215.9000) (xy 434.3400 215.9000)) (stroke (width 0) (type default)))
(global_label "PREPARE" (shape bidirectional) (at 434.3400 215.9000 0) (fields_autoplaced yes) (effects (font (size 0.9 0.9)) (justify right)))
(wire (pts (xy 439.4200 227.3300) (xy 439.4200 231.1400)) (stroke (width 0) (type default)))
(wire (pts (xy 439.4200 231.1400) (xy 444.5000 231.1400)) (stroke (width 0) (type default)))
(global_label "GND" (shape bidirectional) (at 444.5000 231.1400 180) (fields_autoplaced yes) (effects (font (size 0.9 0.9)) (justify left)))
(symbol (lib_id "ARDF_CTL:R") (at 80.01 279.4 0) (unit 1) (in_bom yes) (on_board yes) (dnp no) (property "Reference" "R38" (at 85.01 271.59 0) (effects (font (size 1.0 1.0)))) (property "Value" "10k" (at 85.01 273.19 0) (effects (font (size 1.0 1.0)))) (property "Footprint" "ARDF_CTL:R_0603_1608Metric_CTL" (at 85.01 279.4 0) (effects (font (size 1.27 1.27)) (hide yes))) (property "Datasheet" "" (at 85.01 279.4 0) (effects (font (size 1.27 1.27)) (hide yes))) (property "MPN" "RC0603FR-0710KL" (at 85.01 279.4 0) (effects (font (size 1.27 1.27)) (hide yes))) (property "Population" "ALL" (at 85.01 279.4 0) (effects (font (size 1.27 1.27)) (hide yes))) (property "Function" "05_static_safety" (at 85.01 279.4 0) (effects (font (size 1.27 1.27)) (hide yes))) (property "Engineering_Note" "Yageo RC0603 1%, 0.1W" (at 85.01 279.4 0) (effects (font (size 1.27 1.27)) (hide yes))) (property "Status" "EVALUATION / NOT RELEASED" (at 85.01 279.4 0) (effects (font (size 1.27 1.27)) (hide yes))))
(wire (pts (xy 80.0100 275.5900) (xy 80.0100 271.7800)) (stroke (width 0) (type default)))
(wire (pts (xy 80.0100 271.7800) (xy 74.9300 271.7800)) (stroke (width 0) (type default)))
(global_label "PA_PREPARE" (shape bidirectional) (at 74.9300 271.7800 0) (fields_autoplaced yes) (effects (font (size 0.9 0.9)) (justify right)))
(wire (pts (xy 80.0100 283.2100) (xy 80.0100 287.0200)) (stroke (width 0) (type default)))
(wire (pts (xy 80.0100 287.0200) (xy 85.0900 287.0200)) (stroke (width 0) (type default)))
(global_label "GND" (shape bidirectional) (at 85.0900 287.0200 180) (fields_autoplaced yes) (effects (font (size 0.9 0.9)) (justify left)))
(symbol (lib_id "ARDF_CTL:R") (at 260.35 279.4 0) (unit 1) (in_bom yes) (on_board yes) (dnp no) (property "Reference" "R39" (at 265.35 271.59 0) (effects (font (size 1.0 1.0)))) (property "Value" "10k" (at 265.35 273.19 0) (effects (font (size 1.0 1.0)))) (property "Footprint" "ARDF_CTL:R_0603_1608Metric_CTL" (at 265.35 279.4 0) (effects (font (size 1.27 1.27)) (hide yes))) (property "Datasheet" "" (at 265.35 279.4 0) (effects (font (size 1.27 1.27)) (hide yes))) (property "MPN" "RC0603FR-0710KL" (at 265.35 279.4 0) (effects (font (size 1.27 1.27)) (hide yes))) (property "Population" "ALL" (at 265.35 279.4 0) (effects (font (size 1.27 1.27)) (hide yes))) (property "Function" "05_static_safety" (at 265.35 279.4 0) (effects (font (size 1.27 1.27)) (hide yes))) (property "Engineering_Note" "Yageo RC0603 1%, 0.1W" (at 265.35 279.4 0) (effects (font (size 1.27 1.27)) (hide yes))) (property "Status" "EVALUATION / NOT RELEASED" (at 265.35 279.4 0) (effects (font (size 1.27 1.27)) (hide yes))))
(wire (pts (xy 260.3500 275.5900) (xy 260.3500 271.7800)) (stroke (width 0) (type default)))
(wire (pts (xy 260.3500 271.7800) (xy 255.2700 271.7800)) (stroke (width 0) (type default)))
(global_label "POWER80" (shape bidirectional) (at 255.2700 271.7800 0) (fields_autoplaced yes) (effects (font (size 0.9 0.9)) (justify right)))
(wire (pts (xy 260.3500 283.2100) (xy 260.3500 287.0200)) (stroke (width 0) (type default)))
(wire (pts (xy 260.3500 287.0200) (xy 265.4300 287.0200)) (stroke (width 0) (type default)))
(global_label "GND" (shape bidirectional) (at 265.4300 287.0200 180) (fields_autoplaced yes) (effects (font (size 0.9 0.9)) (justify left)))
(symbol (lib_id "ARDF_CTL:R") (at 439.42 279.4 0) (unit 1) (in_bom yes) (on_board yes) (dnp no) (property "Reference" "R40" (at 444.42 271.59 0) (effects (font (size 1.0 1.0)))) (property "Value" "10k" (at 444.42 273.19 0) (effects (font (size 1.0 1.0)))) (property "Footprint" "ARDF_CTL:R_0603_1608Metric_CTL" (at 444.42 279.4 0) (effects (font (size 1.27 1.27)) (hide yes))) (property "Datasheet" "" (at 444.42 279.4 0) (effects (font (size 1.27 1.27)) (hide yes))) (property "MPN" "RC0603FR-0710KL" (at 444.42 279.4 0) (effects (font (size 1.27 1.27)) (hide yes))) (property "Population" "ALL" (at 444.42 279.4 0) (effects (font (size 1.27 1.27)) (hide yes))) (property "Function" "05_static_safety" (at 444.42 279.4 0) (effects (font (size 1.27 1.27)) (hide yes))) (property "Engineering_Note" "Yageo RC0603 1%, 0.1W" (at 444.42 279.4 0) (effects (font (size 1.27 1.27)) (hide yes))) (property "Status" "EVALUATION / NOT RELEASED" (at 444.42 279.4 0) (effects (font (size 1.27 1.27)) (hide yes))))
(wire (pts (xy 439.4200 275.5900) (xy 439.4200 271.7800)) (stroke (width 0) (type default)))
(wire (pts (xy 439.4200 271.7800) (xy 434.3400 271.7800)) (stroke (width 0) (type default)))
(global_label "POWER2M" (shape bidirectional) (at 434.3400 271.7800 0) (fields_autoplaced yes) (effects (font (size 0.9 0.9)) (justify right)))
(wire (pts (xy 439.4200 283.2100) (xy 439.4200 287.0200)) (stroke (width 0) (type default)))
(wire (pts (xy 439.4200 287.0200) (xy 444.5000 287.0200)) (stroke (width 0) (type default)))
(global_label "GND" (shape bidirectional) (at 444.5000 287.0200 180) (fields_autoplaced yes) (effects (font (size 0.9 0.9)) (justify left)))
(symbol (lib_id "ARDF_CTL:R") (at 80.01 335.28000000000003 0) (unit 1) (in_bom yes) (on_board yes) (dnp no) (property "Reference" "R41" (at 85.01 327.47 0) (effects (font (size 1.0 1.0)))) (property "Value" "10k" (at 85.01 329.07000000000005 0) (effects (font (size 1.0 1.0)))) (property "Footprint" "ARDF_CTL:R_0603_1608Metric_CTL" (at 85.01 335.28000000000003 0) (effects (font (size 1.27 1.27)) (hide yes))) (property "Datasheet" "" (at 85.01 335.28000000000003 0) (effects (font (size 1.27 1.27)) (hide yes))) (property "MPN" "RC0603FR-0710KL" (at 85.01 335.28000000000003 0) (effects (font (size 1.27 1.27)) (hide yes))) (property "Population" "ALL" (at 85.01 335.28000000000003 0) (effects (font (size 1.27 1.27)) (hide yes))) (property "Function" "05_static_safety" (at 85.01 335.28000000000003 0) (effects (font (size 1.27 1.27)) (hide yes))) (property "Engineering_Note" "Yageo RC0603 1%, 0.1W" (at 85.01 335.28000000000003 0) (effects (font (size 1.27 1.27)) (hide yes))) (property "Status" "EVALUATION / NOT RELEASED" (at 85.01 335.28000000000003 0) (effects (font (size 1.27 1.27)) (hide yes))))
(wire (pts (xy 80.0100 331.4700) (xy 80.0100 327.6600)) (stroke (width 0) (type default)))
(wire (pts (xy 80.0100 327.6600) (xy 74.9300 327.6600)) (stroke (width 0) (type default)))
(global_label "BUS80" (shape bidirectional) (at 74.9300 327.6600 0) (fields_autoplaced yes) (effects (font (size 0.9 0.9)) (justify right)))
(wire (pts (xy 80.0100 339.0900) (xy 80.0100 342.9000)) (stroke (width 0) (type default)))
(wire (pts (xy 80.0100 342.9000) (xy 85.0900 342.9000)) (stroke (width 0) (type default)))
(global_label "GND" (shape bidirectional) (at 85.0900 342.9000 180) (fields_autoplaced yes) (effects (font (size 0.9 0.9)) (justify left)))
(symbol (lib_id "ARDF_CTL:R") (at 260.35 335.28000000000003 0) (unit 1) (in_bom yes) (on_board yes) (dnp no) (property "Reference" "R42" (at 265.35 327.47 0) (effects (font (size 1.0 1.0)))) (property "Value" "10k" (at 265.35 329.07000000000005 0) (effects (font (size 1.0 1.0)))) (property "Footprint" "ARDF_CTL:R_0603_1608Metric_CTL" (at 265.35 335.28000000000003 0) (effects (font (size 1.27 1.27)) (hide yes))) (property "Datasheet" "" (at 265.35 335.28000000000003 0) (effects (font (size 1.27 1.27)) (hide yes))) (property "MPN" "RC0603FR-0710KL" (at 265.35 335.28000000000003 0) (effects (font (size 1.27 1.27)) (hide yes))) (property "Population" "ALL" (at 265.35 335.28000000000003 0) (effects (font (size 1.27 1.27)) (hide yes))) (property "Function" "05_static_safety" (at 265.35 335.28000000000003 0) (effects (font (size 1.27 1.27)) (hide yes))) (property "Engineering_Note" "Yageo RC0603 1%, 0.1W" (at 265.35 335.28000000000003 0) (effects (font (size 1.27 1.27)) (hide yes))) (property "Status" "EVALUATION / NOT RELEASED" (at 265.35 335.28000000000003 0) (effects (font (size 1.27 1.27)) (hide yes))))
(wire (pts (xy 260.3500 331.4700) (xy 260.3500 327.6600)) (stroke (width 0) (type default)))
(wire (pts (xy 260.3500 327.6600) (xy 255.2700 327.6600)) (stroke (width 0) (type default)))
(global_label "BUS2M" (shape bidirectional) (at 255.2700 327.6600 0) (fields_autoplaced yes) (effects (font (size 0.9 0.9)) (justify right)))
(wire (pts (xy 260.3500 339.0900) (xy 260.3500 342.9000)) (stroke (width 0) (type default)))
(wire (pts (xy 260.3500 342.9000) (xy 265.4300 342.9000)) (stroke (width 0) (type default)))
(global_label "GND" (shape bidirectional) (at 265.4300 342.9000 180) (fields_autoplaced yes) (effects (font (size 0.9 0.9)) (justify left)))
(symbol (lib_id "ARDF_CTL:R") (at 439.42 335.28000000000003 0) (unit 1) (in_bom yes) (on_board yes) (dnp no) (property "Reference" "R43" (at 444.42 327.47 0) (effects (font (size 1.0 1.0)))) (property "Value" "10k" (at 444.42 329.07000000000005 0) (effects (font (size 1.0 1.0)))) (property "Footprint" "ARDF_CTL:R_0603_1608Metric_CTL" (at 444.42 335.28000000000003 0) (effects (font (size 1.27 1.27)) (hide yes))) (property "Datasheet" "" (at 444.42 335.28000000000003 0) (effects (font (size 1.27 1.27)) (hide yes))) (property "MPN" "RC0603FR-0710KL" (at 444.42 335.28000000000003 0) (effects (font (size 1.27 1.27)) (hide yes))) (property "Population" "ALL" (at 444.42 335.28000000000003 0) (effects (font (size 1.27 1.27)) (hide yes))) (property "Function" "05_static_safety" (at 444.42 335.28000000000003 0) (effects (font (size 1.27 1.27)) (hide yes))) (property "Engineering_Note" "Yageo RC0603 1%, 0.1W" (at 444.42 335.28000000000003 0) (effects (font (size 1.27 1.27)) (hide yes))) (property "Status" "EVALUATION / NOT RELEASED" (at 444.42 335.28000000000003 0) (effects (font (size 1.27 1.27)) (hide yes))))
(wire (pts (xy 439.4200 331.4700) (xy 439.4200 327.6600)) (stroke (width 0) (type default)))
(wire (pts (xy 439.4200 327.6600) (xy 434.3400 327.6600)) (stroke (width 0) (type default)))
(global_label "LED_ARM" (shape bidirectional) (at 434.3400 327.6600 0) (fields_autoplaced yes) (effects (font (size 0.9 0.9)) (justify right)))
(wire (pts (xy 439.4200 339.0900) (xy 439.4200 342.9000)) (stroke (width 0) (type default)))
(wire (pts (xy 439.4200 342.9000) (xy 444.5000 342.9000)) (stroke (width 0) (type default)))
(global_label "GND" (shape bidirectional) (at 444.5000 342.9000 180) (fields_autoplaced yes) (effects (font (size 0.9 0.9)) (justify left)))
(text "M6-C1R1 candidate: REVIEW / ALL hardware measurements NOT RUN / no ordering or manufacture." (at 15 397 0) (effects (font (size 0.95 0.95)) (justify left top)))
(embedded_fonts no))
